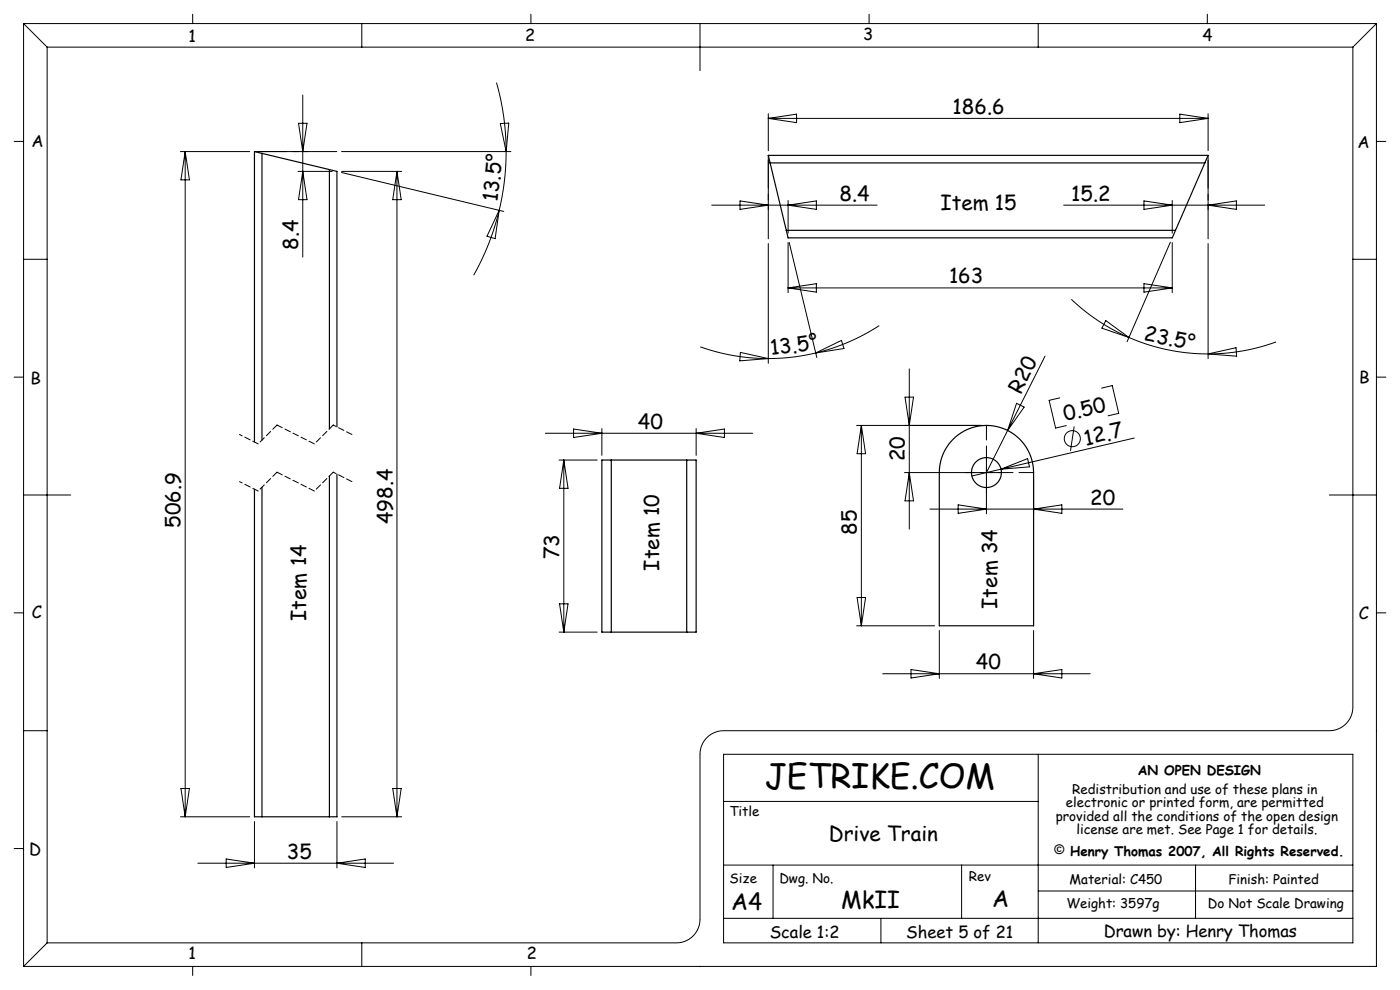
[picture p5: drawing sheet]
<svg xmlns="http://www.w3.org/2000/svg" width="297mm" height="210mm" viewBox="0 0 297 210" stroke-linecap="round" stroke-linejoin="round" font-family="sans-serif">
<g fill="none" stroke="#000" stroke-width=".21">
<path d="M5 5h287M5 5v200M5 5l5 5M10 10v190M10 10h277M40.9 3v2M76.7 5v5M105.3 17.5a53.4 53.4 0 0 1 2.1 14.7M112.6 3v2M148.5 5v10M184.4 3v2M220.3 5v5"/>
<path d="M256.1 3v2M287 10v140a5 5 0 0 1-5 5h-128.5a5 5 0 0 0-5 5v35a5 5 0 0 1-5 5h-133.5M292 5v200h-287M292 5l-5 5M3 30h2M38.3 32.2h14.7M39.3 32.2v141.1M39.3 32.2l.9 6h-1.8zM55 32.2h10.2M63.2 36.4h7.3M63.3 26.2h1.8l-.9 6zM64.2 36.4l.9 6h-1.8z"/>
<path d="M64.2 20.2v34.3M72.5 36.6l34.4 8.3M72.5 32.2h35.9M72.5 36.4h12.7M84.2 36.4v136.9M84.2 36.4l.9 6h-1.8zM106.1 26.2l1.8-.1-.5 6.1zM107.4 32.2a53.4 53.4 0 0 1-1.5 12.4M163 24.1v7.9M163 34v10.5M163 25.1h93.3M163 25.1l6-.9v1.8z"/>
<path d="M250.3 24.2l6 .9-6 .9zM256.3 24.1v7.9M256.3 34v10.5M292 30h2M5 55h5M105.9 44.6a53.4 53.4 0 0 1-5.4 13.8M105.9 44.6l-.9 6-1.7-.5zM151 43.5h35.1M157 42.6l6 .9-6 .9zM163 51.7v25.4M167.2 42.5v7M167.2 51.5v10.6"/>
<path d="M167.2 43.5l6-.9v1.8zM167.4 51.4l5.9 24.4M225.6 43.5h42.7M242.7 42.6l6 .9-6 .9zM248.3 51.4l-9.2 21.1M248.7 42.5v7M248.7 51.5v10.6M256.3 51.7v24.4M256.3 43.5l6-.9v1.8zM287 55h5M148.5 73.6a43.1 43.1 0 0 0 14.5 2.5M157.1 74.7l5.9 1.4-6.1 .4z"/>
<path d="M167.2 61.1h81.5M167.2 61.1l6-.9v1.8zM173 74.9a43.1 43.1 0 0 1-10 1.2M173 74.9l5.5-2.7 .5 1.7zM186.5 69.1a43.1 43.1 0 0 1-13.5 5.8M192.9 78.2v34M221.7 75.6l-7.9 15.7M227.3 63.5a42.1 42.1 0 0 0 12.2 8.1M234.6 68l4.9 3.6-5.7-2zM239.5 71.6a42.1 42.1 0 0 0 16.8 3.5M242.7 60.2l6 .9-6 .9zM256.3 75.1l5.9-1.3 .1 1.8z"/>
<path d="M270.7 72.5a42.1 42.1 0 0 1-14.4 2.6M3 80h2M115.7 91.9h44M118.6 97.6h8.1M119.6 97.6v36.5M119.6 97.6l.9 6h-1.8zM121.7 91l6 .9-6 .9zM127.7 90.9v5.7M147.7 90.9v5.7M147.7 91.9l6-.9v1.8zM181.7 90.2h26.6M182.7 90.2v42.5"/>
<path d="M182.7 90.2l.9 6h-1.8zM192 84.2h1.8l-.9 6zM209.3 99v10M212.4 99.5l-6.2 1.5M212.4 99.5l5.6-2.2 .4 1.7zM213.8 91.3l-4.5 8.9M215.7 85.5l1.6 .9-3.5 4.9zM224.8 84.4l-2.2 .5 1.3 5.9 2.3-.5M227.9 90.5l-.8 5.1M233.7 82.3l2.3-.5 1.3 5.9-2.2 .5M240.6 92.9l-28.2 6.6M292 80h2"/>
<path d="M5 105h10M191.9 100.2h18.6M192.9 100.2l.9 6h-1.8zM197.3 108h40.9M203.3 107.1l6 .9-6 .9zM219.3 101.2v7.8M219.3 108l6-.9v1.8zM282 105h10M3 130h2M118.6 134.1h8.1M118.7 128.1h1.8l-.9 6zM181.7 132.7h16.6"/>
<path d="M181.8 126.7h1.8l-.9 6zM199.3 133.7v10.2M219.3 133.7v10.2M292 130h2M5 155h5M187.3 142.9h44M193.3 142l6 .9-6 .9zM219.3 142.9l6-.9v1.8zM38.3 173.3h14.7M38.4 167.3h1.8l-.9 6zM54 174.3v9.8M71.5 174.3v9.8"/>
<path d="M72.5 173.3h12.7M83.3 167.3h1.8l-.9 6zM153.5 160h133.5v40h-133.5zM153.5 170h66.8M220.3 160v40M3 180h2M42 183.1h41.5M48 182.2l6 .9-6 .9zM71.5 183.1l6-.9v1.8zM153.5 183.5h133.5M153.5 194.8h133.5M164 183.5v11.3"/>
<path d="M186.9 194.8v5.2M204 183.5v11.3M220.3 189h66.7M253.6 183.5v11.3M10 200l-5 5M40.9 205v1.9M76.7 200v5M112.6 205v1.9"/>
<circle cx="227.5" cy="93.1" r="1.71"/>
</g>
<path d="M209.3 97.7v-1.9M206.8 100.2h-2M209.3 102.7v2M211.8 100.2h1.9" fill="none" stroke="#000" stroke-width=".21" stroke-dasharray="15.2 1.3 1.3 1.3"/>
<path d="M54.8 94.2l-4-2M58.8 90.2l-4 4M66.7 94.2l-7.9-4M70.7 90.2l-4 4M74.7 92.2l-4-2M54.8 104.2l-4-2M58.8 100.2l-4 4M66.7 104.2l-7.9-4M70.7 100.2l-4 4M74.7 102.2l-4-2" fill="none" stroke="#000" stroke-width=".21" stroke-dasharray="1.3 .6"/>
<path d="M163 33v17.7M256.3 33v17.7" fill="none" stroke="#000" stroke-width=".21" stroke-dasharray="15.2 1.3 1.3 1.3" stroke-dashoffset="8.3"/>
<path d="M209.3 100.2v-10M209.3 100.2h10" fill="none" stroke="#000" stroke-width=".21" stroke-dasharray="15.2 1.3 1.3 1.3" stroke-dashoffset="12.1"/>
<path d="M54 32.2h17.5" fill="none" stroke="#000" stroke-width=".21" stroke-dasharray="15.2 1.3 1.3 1.3" stroke-dashoffset="8.4"/>
<g fill="none" stroke="#000" stroke-width=".25">
<path d="M55.6 32.5l-1.6-.3v61.6M55.6 32.5v60.8M55.6 32.5l14.3 3.5M69.9 36l1.6 .4v54.2M69.9 36v55M163.4 34.6l-.4-1.6h93.3l-.7 1.6M163.4 34.6h92.2M163.4 34.6l3.4 14.3M255.6 34.6l-6.2 14.3M166.8 48.9l.4 1.6h81.5l.7-1.6M166.8 48.9h82.6M129.7 97.6h-2v36.5h2"/>
<path d="M129.7 97.6v36.5M129.7 97.6h16M145.7 97.6h2v36.5h-2M145.7 97.6v36.5M202.2 93.2a10 10 0 0 1 10.9-2.2 10 10 0 0 1 6.2 9.2v32.5h-20v-32.5a10 10 0 0 1 2.9-7zM54 103.8v69.5h1.6M55.6 103.3v70M69.9 101v72.3M71.5 100.6v72.7h-1.6M129.7 134.1h16M55.6 173.3h14.3"/>
<circle cx="209.3" cy="100.2" r="3.2"/>
</g>
<text font-size="7.1" x="162.3" y="167.3">JETRIKE.COM</text>
<g font-size="4.9">
<text x="155.1" y="193">A4</text>
<text x="178.5" y="192.5">MkII</text>
<text x="210.5" y="192.3">A</text>
</g>
<g font-size="4.4">
<text x="202.1" y="24.2">186.6</text>
<text x="105.5" y="42.9" transform="rotate(-84 105.5 42.9)">13.5°</text>
<text x="178.1" y="42.6">8.4</text>
<text x="199.5" y="44.6">Item 15</text>
<text x="227.2" y="42.6">15.2</text>
<text x="63.3" y="53" transform="rotate(-90 63.3 53)">8.4</text>
<text x="201.3" y="60.1">163</text>
<text x="163.6" y="75.4" transform="rotate(-8 163.6 75.4)">13.5°</text>
<text x="242.5" y="72.1" transform="rotate(12 242.5 72.1)">23.5°</text>
<text x="216.5" y="83.7" transform="rotate(-63 216.5 83.7)">R20</text>
<text x="226" y="89.3" transform="rotate(-13 226 89.3)">0.50</text>
<text x="135.3" y="90.9">40</text>
<text x="230.4" y="94.5" transform="rotate(-13 230.4 94.5)">12.7</text>
<text x="191.9" y="97.9" transform="rotate(-90 191.9 97.9)">20</text>
<text x="231.3" y="107">20</text>
<text x="38.3" y="112" transform="rotate(-90 38.3 112)">506.9</text>
<text x="83.2" y="111.2" transform="rotate(-90 83.2 111.2)">498.4</text>
<text x="181.8" y="113.5" transform="rotate(-90 181.8 113.5)">85</text>
<text x="118.6" y="118.7" transform="rotate(-90 118.6 118.7)">73</text>
<text x="139.9" y="121" transform="rotate(-90 139.9 121)">Item 10</text>
<text x="65" y="131.7" transform="rotate(-90 65 131.7)">Item 14</text>
<text x="211.5" y="129.1" transform="rotate(-90 211.5 129.1)">Item 34</text>
<text x="207" y="142">40</text>
<text x="175.8" y="178.4">Drive Train</text>
<text x="60.9" y="182.1">35</text>
</g>
<g font-size="3.5">
<text x="40" y="8.9">1</text>
<text x="111.4" y="8.6">2</text>
<text x="183.1" y="8.6">3</text>
<text x="255.1" y="8.7">4</text>
<text x="6.7" y="31.1">A</text>
<text x="288" y="31.4">A</text>
<text x="6.5" y="81.4">B</text>
<text x="288.3" y="81.2">B</text>
<text x="6.7" y="131.1">C</text>
<text x="288.3" y="131.3">C</text>
<text x="6.2" y="181.4">D</text>
<text x="40" y="203.5">1</text>
<text x="111.8" y="203.5">2</text>
<text x="163.3" y="199.1">Scale 1:2</text>
<text x="192.3" y="199">Sheet 5 of 21</text>
<text x="234.1" y="198.7">Drawn by: Henry Thomas</text>
</g>
<g font-size="2.8">
<text x="241.4" y="164.3">AN OPEN DESIGN</text>
<text x="154.7" y="173.2">Title</text>
<text x="226.1" y="171.2">electronic or printed form, are permitted</text>
<text x="227.5" y="168.4">Redistribution and use of these plans in</text>
<text x="224" y="174">provided all the conditions of the open design</text>
<text x="228.3" y="176.9">license are met. See Page 1 for details.</text>
<text x="223.7" y="181.1">© Henry Thomas 2007, All Rights Reserved.</text>
<text x="154.8" y="187.2">Size</text>
<text x="165.3" y="187.3">Dwg. No.</text>
<text x="205.5" y="186.8">Rev</text>
<text x="226.9" y="187.4">Material: C450</text>
<text x="260.6" y="187.4">Finish: Painted</text>
<text x="226.2" y="192.7">Weight: 3597g</text>
<text x="256.3" y="192.6">Do Not Scale Drawing</text>
</g>
</svg>
